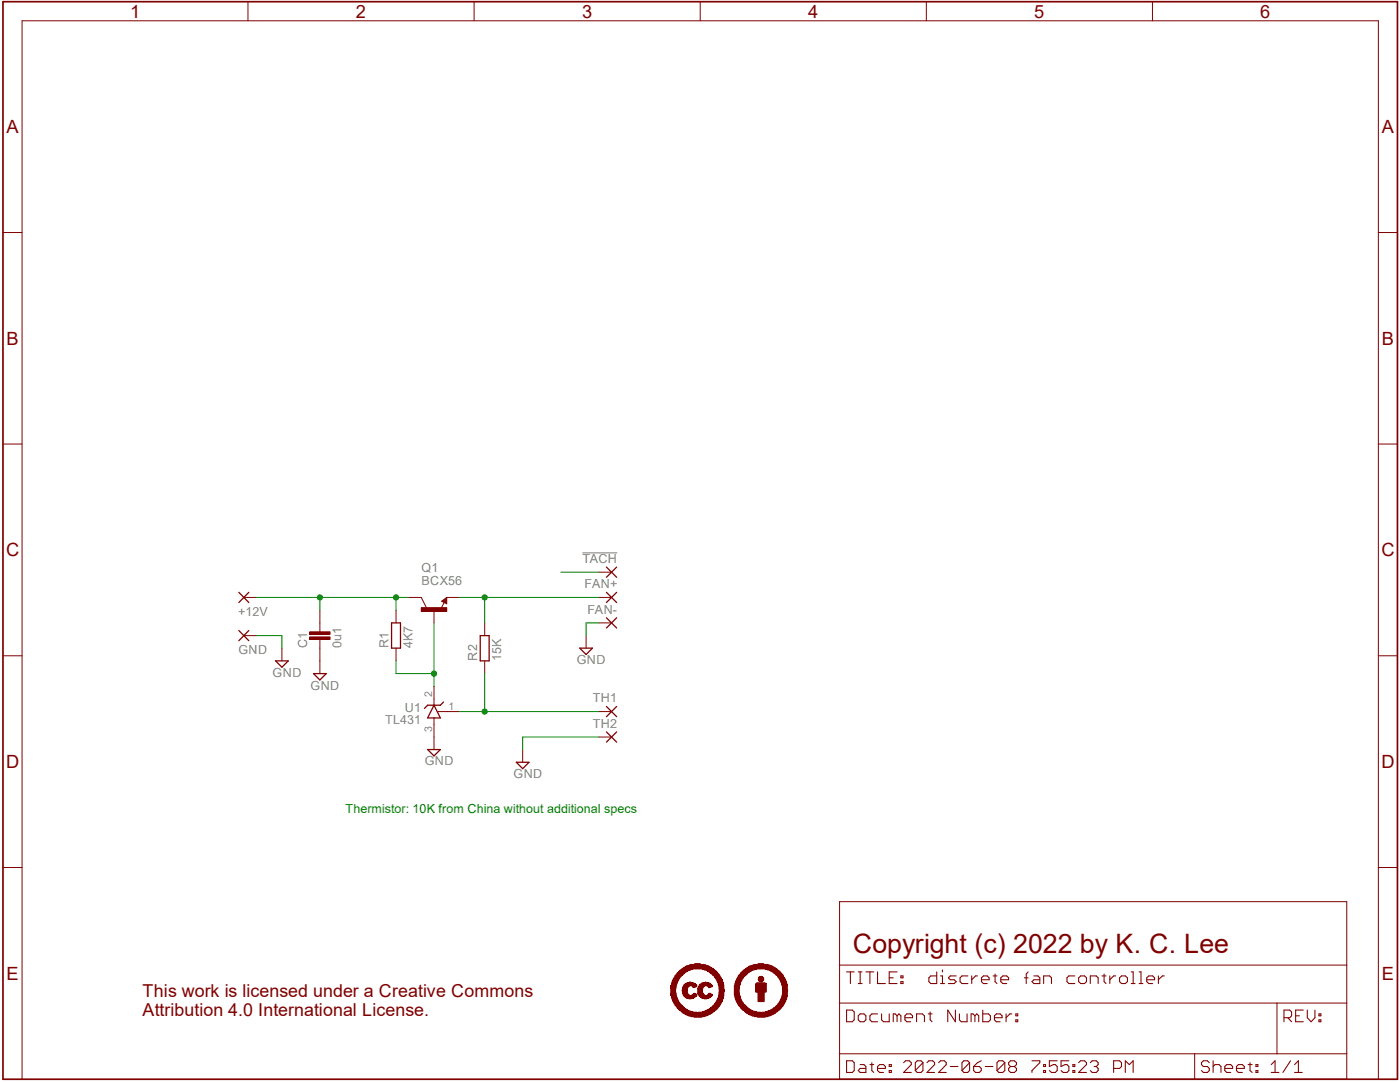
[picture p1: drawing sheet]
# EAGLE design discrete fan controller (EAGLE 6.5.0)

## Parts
!TACH  SMD2  [SMD1,27-2,54]
+12V  SMD2  [SMD1,27-2,54]
C1  0u1  CAPACITOR_0805  [CAPC2012X145AN]
FAN+  SMD2  [SMD1,27-2,54]
FAN-  SMD2  [SMD1,27-2,54]
GND  SMD2  [SMD1,27-2,54]
LICENSE1  CC-BY50%  [CC-BY-50]
Q1  BCX56  NPN_SOT89SOT89  [SOT89]
R1  1K  RESISTOR_0603  [RESC1608X55N]
R2  15K  RESISTOR_0603  [RESC1608X55N]
TH1  SMD2  [SMD1,27-2,54]
TH2  SMD2  [SMD1,27-2,54]
U1  TL431  TL_431DBZ  [SOT95P280X135-3N]

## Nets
!TACH: !TACH.1(P)
FAN+: FAN+.1(P) Q1.3(E) R2.2
GND: C1.1 FAN-.1(P) GND.1(P) TH2.1(P) U1.3(A)
N$3: Q1.1(B) R1.1 U1.2(C)
N$4: R2.1 TH1.1(P) U1.1(R)
VCC: +12V.1(P) C1.2 Q1.2(C) Q1.4(C) R1.2

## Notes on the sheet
- Thermistor: 10K from China without additional specs
- Copyright (c) 2022 by K. C. Lee

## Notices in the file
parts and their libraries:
Misc logo: This work is licensed under a Creative Commons
Attribution 4.0 International License.
